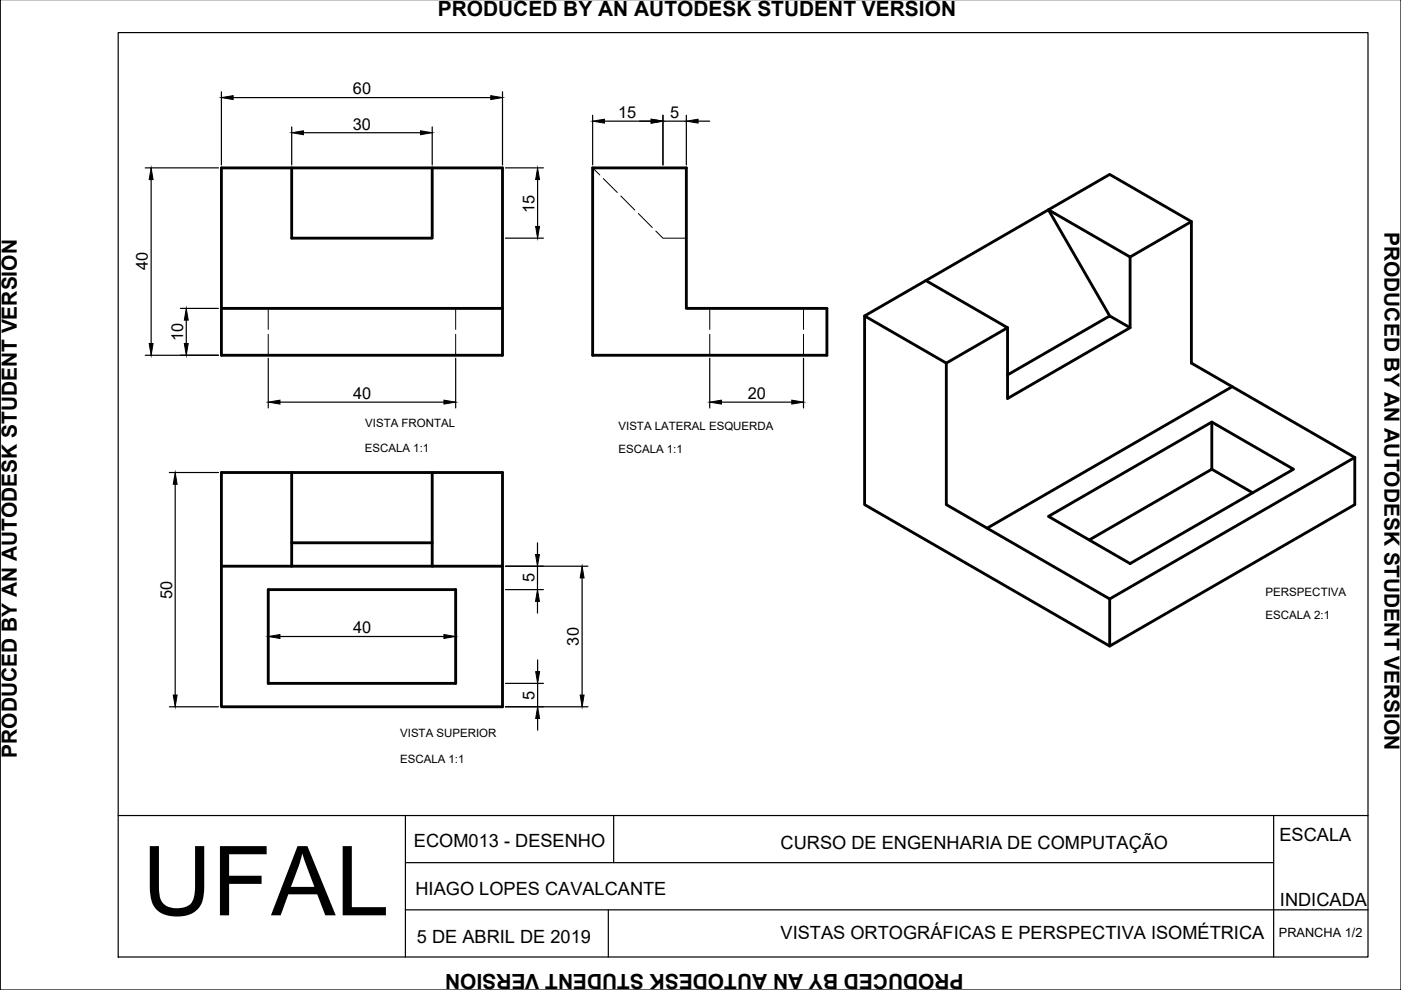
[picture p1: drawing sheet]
<svg xmlns="http://www.w3.org/2000/svg" width="297mm" height="210mm" viewBox="0 0 297 210" stroke-linecap="round" stroke-linejoin="round" font-family="sans-serif">
<!-- layer: 1-linha continua -->
<path d="M46.9 35.6h59.6v39.7h-59.6zM61.8 35.6v14.9h29.8v-14.9M125.7 35.6h19.8v29.8h29.8v9.9h-49.6zM46.9 65.4h59.6M46.9 100.2h59.6v49.7h-59.6zM61.8 100.2v19.9M61.8 115.1h29.8M91.6 100.2v19.9M46.9 120.1h59.6M56.9 125h39.7v19.9h-39.7z" fill="none" stroke="#000" stroke-width=".6"/>
<g fill="none" stroke="#000" stroke-width=".21">
<path d="M125.7 35.6l1.5 1.5M127.9 37.8l3 3M131.6 41.6l3 2.9M135.3 45.3l3 2.9M139 49l1.6 1.5h4.9M56.9 65.4v4.4M56.9 70.9v4.4M96.6 65.4v4.4M96.6 70.9v4.4M150.5 65.4v4.4M150.5 70.9v4.4M170.4 65.4v4.4"/>
<path d="M170.4 70.9v4.4"/>
</g>
<!-- layer: 4-cotas -->
<g fill="none" stroke="#000" stroke-width=".25">
<path d="M46.9 19.5v15.5M106.5 19.5v15.5M30.8 35.6h15.5M32 38.1v34.7M49.4 20.7h54.7M61.8 26.9v8.1M64.3 28.1h24.9M91.6 26.9v8.1M107.2 35.6h8M114 38.1v9.9M125.7 24.4v10.6M128.1 25.7h10"/>
<path d="M140.6 24.4v10.6M140.6 25.7h4.9M145.5 24.4v10.6M148 25.7h2.5M107.2 50.5h8M30.8 75.3h15.5M38.3 65.4h8M39.5 67.9v4.9M56.9 75.9v10.6M96.6 75.9v10.6M150.5 75.9v10.6M170.4 75.9v10.6"/>
<path d="M59.4 85.3h34.7M153 85.3h14.9M35.9 100.2h10.4M37.1 102.7v44.7M114 115.1v2.5M56.9 133.7v.6M59.4 135h34.7M96.6 133.7v.6M107.2 120.1h17.5M107.2 125h8M114 120.1v4.9M114 127.5v2.5"/>
<path d="M114 139.9v2.5M123.4 122.5v24.9M35.9 149.9h10.4M107.2 149.9h17.5M107.2 144.9h8M114 144.9v5M114 152.3v2.5"/>
</g>
<g fill="#000" stroke="#000" stroke-width=".21">
<path d="M32 35.6l.5 2.5h-.9zM46.9 20.7l2.5-.4v.8zM61.8 28.1l2.5-.4v.9zM89.2 27.7l2.4 .4-2.4 .5zM104.1 20.3l2.4 .4-2.4 .4zM114 35.6l.4 2.5h-.8zM125.7 25.7l2.4-.4v.8zM138.1 25.3l2.5 .4-2.5 .4zM145.5 25.7l2.5-.4v.8zM113.6 48h.8l-.4 2.5zM31.6 72.8h.9l-.5 2.5zM39.5 65.4l.4 2.5h-.8z"/>
<path d="M39.1 72.8h.8l-.4 2.5zM56.9 85.3l2.5-.5v.9zM94.1 84.8l2.5 .5-2.5 .4zM150.5 85.3l2.5-.5v.9zM167.9 84.8l2.5 .5-2.5 .4zM37.1 100.2l.5 2.5h-.9zM113.5 117.6h.9l-.4 2.5zM56.9 135l2.5-.5v.9zM94.1 134.5l2.5 .5-2.5 .4zM114 125l.4 2.5h-.9zM123.4 120.1l.4 2.4h-.8zM36.7 147.4h.9l-.5 2.5z"/>
<path d="M113.6 142.4h.8l-.4 2.5zM114 149.9l.4 2.4h-.8zM123 147.4h.8l-.4 2.5z"/>
</g>
<!-- layer: 8-perspectiva -->
<g fill="none" stroke="#000" stroke-width=".6">
<path d="M196.3 59.5l17.3 10-13 7.5M239.6 54.5v15l-26 15v-15M239.6 54.5l-17.3-10 13 22.5M252.6 47l-13 7.5M183.3 67l52-30 17.3 10v30l34.6 20M200.6 77l-17.3-10v40l52 30 51.9-30v-10M200.6 77v30l34.7 20M239.6 69.5l-4.3-2.5-21.7 12.5M256.9 89.5v10l-26 15M256.9 99.5l8.7 5M261.3 82l-52 30M287.2 97l-51.9 30"/>
<path d="M222.3 109.5l34.6-20 17.4 10-34.7 20zM235.3 127v10"/>
</g>
<!-- layer: 5-texto -->
<path d="M297 -.1v210h-296.9v-210" fill="none" stroke="#000" stroke-width=".25"/>
<!-- layer: 6-margem e carimbo -->
<path d="M25.1 6.9h264.9v196h-264.9zM25.1 172.9h264.9M86 172.9v30M130.1 172.9v10M270 172.9v30M86 182.9h184M86 192.9h204M129 192.9v10" fill="none" stroke="#000" stroke-width=".25"/>
<text font-size="20.5" x="30.1" y="194.1">UFAL</text>
<g font-size="4.4">
<text x="92.8" y="3.4">PRODUCED BY AN AUTODESK STUDENT VERSION</text>
<text x="293.6" y="49.2" transform="rotate(90 293.6 49.2)">PRODUCED BY AN AUTODESK STUDENT VERSION</text>
<text x="3.5" y="160.6" transform="rotate(-90 3.5 160.6)">PRODUCED BY AN AUTODESK STUDENT VERSION</text>
<text x="204.3" y="206.4" transform="rotate(180 204.3 206.4)">PRODUCED BY AN AUTODESK STUDENT VERSION</text>
</g>
<g font-size="3.9">
<text x="87.8" y="179.5">ECOM013 - DESENHO</text>
<text x="165.5" y="179.9">CURSO DE ENGENHARIA DE COMPUTAÇÃO</text>
<text x="271.3" y="178.3">ESCALA</text>
<text x="88.1" y="189.7">HIAGO LOPES CAVALCANTE</text>
<text x="271.4" y="192.1">INDICADA</text>
<text x="88.4" y="199.9">5 DE ABRIL DE 2019</text>
<text x="165.5" y="199">VISTAS ORTOGRÁFICAS E PERSPECTIVA ISOMÉTRICA</text>
</g>
<g font-size="3.5">
<text x="74.8" y="20">60</text>
<text x="74.8" y="27.5">30</text>
<text x="131" y="25">15</text>
<text x="142.1" y="25">5</text>
<text x="113.3" y="45.1" transform="rotate(-90 113.3 45.1)">15</text>
<text x="31.4" y="57.3" transform="rotate(-90 31.4 57.3)">40</text>
<text x="38.8" y="72.4" transform="rotate(-90 38.8 72.4)">10</text>
<text x="74.9" y="84.6">40</text>
<text x="158.5" y="84.6">20</text>
<text x="113.3" y="123.5" transform="rotate(-90 113.3 123.5)">5</text>
<text x="36.5" y="126.9" transform="rotate(-90 36.5 126.9)">50</text>
<text x="74.9" y="134.3">40</text>
<text x="122.8" y="136.9" transform="rotate(-90 122.8 136.9)">30</text>
<text x="113.3" y="148.3" transform="rotate(-90 113.3 148.3)">5</text>
</g>
<text font-size="2.7" x="271.1" y="198.7">PRANCHA 1/2</text>
<g font-size="2.4">
<text x="77.4" y="95.8">ESCALA 1:1</text>
<text x="77.4" y="90.6">VISTA FRONTAL</text>
<text x="131.1" y="96">ESCALA 1:1</text>
<text x="131.1" y="91.2">VISTA LATERAL ESQUERDA</text>
<text x="268.3" y="131.2">ESCALA 2:1</text>
<text x="268.3" y="126.4">PERSPECTIVA</text>
<text x="84.8" y="161.8">ESCALA 1:1</text>
<text x="84.8" y="156.2">VISTA SUPERIOR</text>
</g>
</svg>
